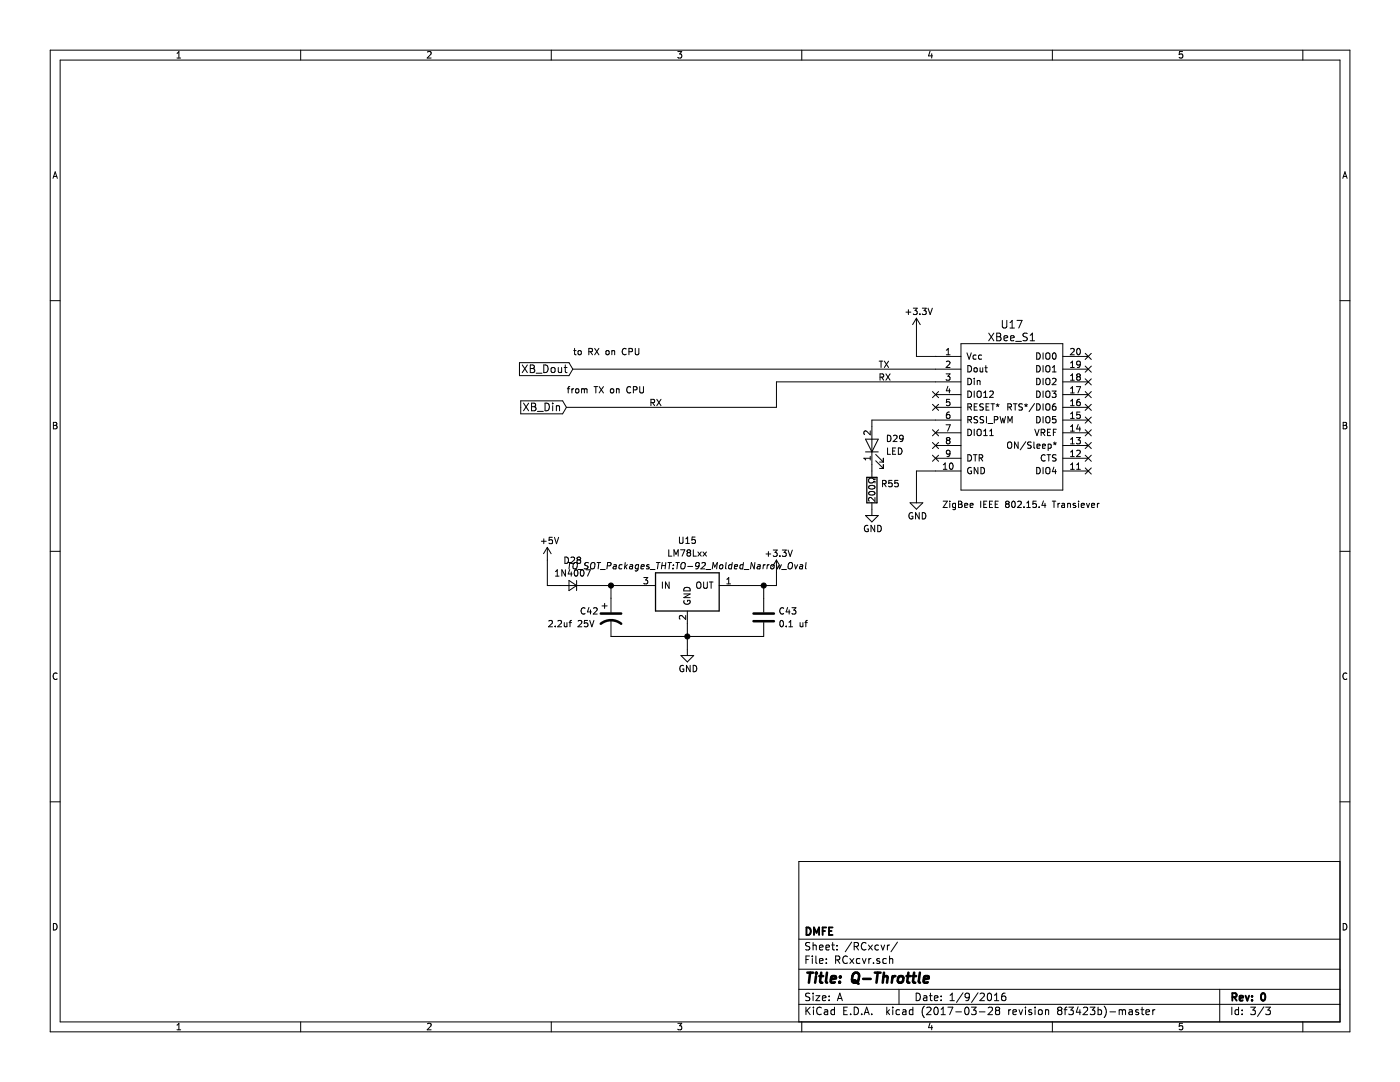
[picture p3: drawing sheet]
EESchema Schematic File Version 2
LIBS:Q-Throttle-rescue
LIBS:power
LIBS:device
LIBS:transistors
LIBS:conn
LIBS:linear
LIBS:regul
LIBS:74xx
LIBS:cmos4000
LIBS:adc-dac
LIBS:memory
LIBS:xilinx
LIBS:microcontrollers
LIBS:dsp
LIBS:microchip
LIBS:analog_switches
LIBS:motorola
LIBS:texas
LIBS:intel
LIBS:audio
LIBS:interface
LIBS:digital-audio
LIBS:philips
LIBS:display
LIBS:cypress
LIBS:siliconi
LIBS:opto
LIBS:atmel
LIBS:contrib
LIBS:valves
LIBS:microchip_pic16mcu
LIBS:ir
LIBS:ir2102
LIBS:lm2576-5
LIBS:lm555cn
LIBS:lm2677-12
LIBS:xbee_s1
LIBS:74cb3t1g125
LIBS:74ls125
LIBS:Q-Throttle-cache
EELAYER 26 0
EELAYER END
$Descr A 11000 8500
encoding utf-8
Sheet 3 3
Title "Q-Throttle"
Date "1/9/2016"
Rev "0"
Comp "DMFE"
Comment1 ""
Comment2 ""
Comment3 ""
Comment4 ""
$EndDescr
$Comp
L +3.3V #PWR073
U 1 1
P 6100 4500
F 0 "#PWR073" H 6100 4350 50  0001 C CNN
F 1 "+3.3V" H 6118 4653 50  0000 C CNN
F 2 "" H 6100 4500 50  0000 C CNN
F 3 "" H 6100 4500 50  0000 C CNN
	1    6100 4500
	1    0    0    -1  
$EndComp
$Comp
L GND #PWR074
U 1 1
P 5400 5100
F 0 "#PWR074" H 5400 4850 50  0001 C CNN
F 1 "GND" H 5408 4947 50  0000 C CNN
F 2 "" H 5400 5100 50  0000 C CNN
F 3 "" H 5400 5100 50  0000 C CNN
	1    5400 5100
	1    0    0    -1  
$EndComp
$Comp
L XBee_S1 U17
U 1 1
P 7750 3100
F 0 "U17" H 7950 3653 60  0000 C CNN
F 1 "XBee_S1" H 7950 3553 60  0000 C CNN
F 2 "Microwave:XBee" H 7600 3500 60  0001 C CNN
F 3 "" H 7600 3500 60  0000 C CNN
	1    7750 3100
	1    0    0    -1  
$EndComp
$Comp
L +3.3V #PWR075
U 1 1
P 7200 2600
F 0 "#PWR075" H 7200 2450 50  0001 C CNN
F 1 "+3.3V" H 7218 2753 50  0000 C CNN
F 2 "" H 7200 2600 50  0000 C CNN
F 3 "" H 7200 2600 50  0000 C CNN
	1    7200 2600
	1    0    0    -1  
$EndComp
Wire Wire Line
	7200 2600 7200 2800
Wire Wire Line
	7200 2800 7350 2800
$Comp
L GND #PWR076
U 1 1
P 7200 3900
F 0 "#PWR076" H 7200 3650 50  0001 C CNN
F 1 "GND" H 7208 3747 50  0000 C CNN
F 2 "" H 7200 3900 50  0000 C CNN
F 3 "" H 7200 3900 50  0000 C CNN
	1    7200 3900
	1    0    0    -1  
$EndComp
Wire Wire Line
	7350 3700 7200 3700
Wire Wire Line
	7200 3700 7200 3900
Wire Wire Line
	4500 2900 7350 2900
Text Notes 6900 2900 0    50   ~ 0
TX
Text Notes 4500 2800 0    50   ~ 0
to RX on CPU
Wire Wire Line
	6100 3000 7350 3000
Wire Wire Line
	4450 3200 6100 3200
Text Notes 6900 3000 0    50   ~ 0
RX
Text Notes 5100 3200 0    50   ~ 0
RX
Text Notes 4450 3100 0    50   ~ 0
from TX on CPU
$Comp
L LED D29
U 1 1
P 6850 3500
AR Path="/56980BEE" Ref="D29"  Part="1" 
AR Path="/56919AA5/56980BEE" Ref="D29"  Part="1" 
F 0 "D29" V 6900 3392 50  0000 R CNN
F 1 "LED" V 6800 3392 50  0000 R CNN
F 2 "LEDs:LED-3MM" H 6850 3500 50  0001 C CNN
F 3 "" H 6850 3500 50  0000 C CNN
	1    6850 3500
	0    -1   -1   0   
$EndComp
$Comp
L R R55
U 1 1
P 6850 3850
F 0 "R55" H 6920 3900 50  0000 L CNN
F 1 "200Ω" V 6850 3750 50  0000 L CNN
F 2 "Resistors_SMD:R_0805_HandSoldering" V 6780 3850 50  0001 C CNN
F 3 "" H 6850 3850 50  0000 C CNN
	1    6850 3850
	1    0    0    -1  
$EndComp
$Comp
L GND #PWR077
U 1 1
P 6850 4000
F 0 "#PWR077" H 6850 3750 50  0001 C CNN
F 1 "GND" H 6858 3847 50  0000 C CNN
F 2 "" H 6850 4000 50  0000 C CNN
F 3 "" H 6850 4000 50  0000 C CNN
	1    6850 4000
	1    0    0    -1  
$EndComp
Wire Wire Line
	7350 3300 6850 3300
NoConn ~ 7350 3100
NoConn ~ 7350 3200
NoConn ~ 7350 3400
NoConn ~ 7350 3500
NoConn ~ 7350 3600
NoConn ~ 8550 2800
NoConn ~ 8550 2900
NoConn ~ 8550 3000
NoConn ~ 8550 3100
NoConn ~ 8550 3200
NoConn ~ 8550 3300
NoConn ~ 8550 3400
NoConn ~ 8550 3500
NoConn ~ 8550 3600
NoConn ~ 8550 3700
$Comp
L LM78L05ACZ U15
U 1 1
P 5400 4650
F 0 "U15" H 5400 5055 50  0000 C CNN
F 1 "LM78Lxx" H 5400 4955 50  0000 C CNN
F 2 "TO_SOT_Packages_THT:TO-92_Molded_Narrow_Oval" H 5400 4855 50  0000 C CIN
F 3 "" H 5400 4650 50  0000 C CNN
	1    5400 4650
	1    0    0    -1  
$EndComp
$Comp
L CP1 C42
U 1 1
P 4800 4850
F 0 "C42" H 4550 4900 50  0000 L CNN
F 1 "2.2uf 25V" H 4300 4800 50  0000 L CNN
F 2 "Capacitors_ThroughHole:C_Radial_D5_L11_P2" H 4800 4850 50  0001 C CNN
F 3 "" H 4800 4850 50  0000 C CNN
	1    4800 4850
	1    0    0    -1  
$EndComp
$Comp
L C C43
U 1 1
P 6000 4850
F 0 "C43" H 6115 4900 50  0000 L CNN
F 1 "0.1 uf" H 6115 4800 50  0000 L CNN
F 2 "Capacitors_SMD:C_0805_HandSoldering" H 6038 4700 50  0001 C CNN
F 3 "" H 6000 4850 50  0000 C CNN
	1    6000 4850
	1    0    0    -1  
$EndComp
$Comp
L D_Small D28
U 1 1
P 4500 4600
F 0 "D28" H 4500 4407 50  0000 C CNN
F 1 "1N4007" H 4500 4507 50  0000 C CNN
F 2 "Diodes_SMD:SMA_Handsoldering" V 4500 4600 50  0001 C CNN
F 3 "" V 4500 4600 50  0000 C CNN
	1    4500 4600
	-1   0    0    1   
$EndComp
$Comp
L +5V #PWR078
U 1 1
P 4300 4400
F 0 "#PWR078" H 4300 4250 50  0001 C CNN
F 1 "+5V" H 4318 4553 50  0000 C CNN
F 2 "" H 4300 4400 50  0000 C CNN
F 3 "" H 4300 4400 50  0000 C CNN
	1    4300 4400
	1    0    0    -1  
$EndComp
Wire Wire Line
	4300 4400 4300 4600
Wire Wire Line
	4300 4600 4400 4600
Wire Wire Line
	4600 4600 5000 4600
Wire Wire Line
	4800 4700 4800 4600
Connection ~ 4800 4600
Wire Wire Line
	6100 4500 6100 4600
Wire Wire Line
	6100 4600 5800 4600
Wire Wire Line
	6000 4700 6000 4600
Connection ~ 6000 4600
Wire Wire Line
	4800 5000 6000 5000
Wire Wire Line
	5400 4900 5400 5100
Connection ~ 5400 5000
Text GLabel 4500 2900 0    60   Input ~ 0
XB_Dout
Text GLabel 4450 3200 0    60   Input ~ 0
XB_Din
Wire Wire Line
	6100 3200 6100 3000
Wire Wire Line
	6850 3300 6850 3350
Wire Wire Line
	6850 3700 6850 3650
Text Notes 7400 4000 0    50   ~ 0
ZigBee IEEE 802.15.4 Transiever
$EndSCHEMATC
